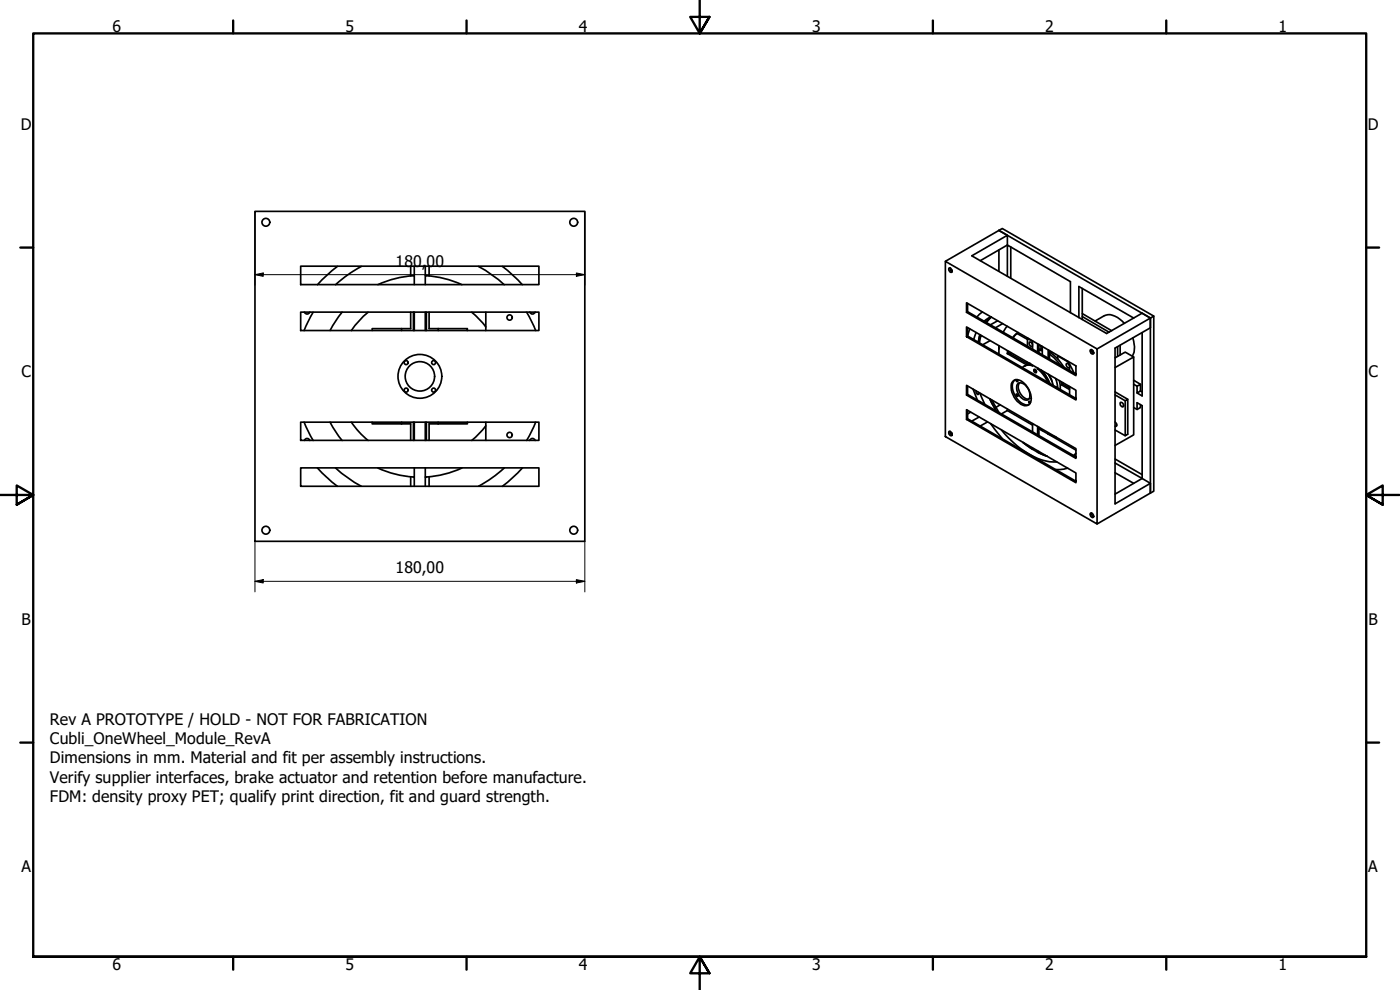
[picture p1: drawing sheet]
<svg xmlns="http://www.w3.org/2000/svg" width="420mm" height="297mm" viewBox="0 0 420 297" stroke-linecap="round" stroke-linejoin="round" font-family="sans-serif">
<!-- layer: Visible (ISO) -->
<g fill="none" stroke="#000" stroke-width=".51">
<path d="M76.5 63.4h99v99h-99zM90.2 79.9h71.5v5.5h-71.5zM101.3 79.9l-2.8 2.3-3.2 3.2M108.4 79.9l-4 2.5-3.7 3M123.3 79.9v2.9M124.3 79.9v5.5M127.6 79.9v5.5M128.8 79.9v2.9M143.6 79.9l4 2.5 3.7 3M150.8 79.9l3.4 2.9 2.6 2.6M283.7 78.4l45.5 26.3v52.5l-45.5-26.2zM294.2 78.2l8.1-4.7v-2.9l-10.6 6.2 40.4 23.3 10.7-6.1 2.4 1.4v2.9l-10.6 6.1v46.8l10.6-6.2-2.4-1.4-8.2 4.7"/>
<path d="M299.8 69.1l1-.5 45.5 26.3-1.1 .5v52.5M299.8 75v6.4M299.8 69.1l45.4 26.3-16 9.3M299.8 69.1l-16.1 9.3M299.8 69.1l2.5 1.5M303.3 74.1v9.3M90.2 93.6h71.5v5.6h-71.5zM91.4 93.6a.86 .86 0 0 0 .8 .6 .86 .86 0 0 0 .8-.6M94 93.7l-2.7 5.5M102.7 93.7l-2 2.6-1.6 2.9M110.5 93.7l-2.5 2.2-2.5 3.3M120.5 98.6h-8.8v.6"/>
<path d="M120.5 98.6v.6M123.3 93.6v5h-2.8M124.1 93.6v5.6M124.3 82.7h-.2a30.3 30.3 0 0 0-10.7 2.7M124.3 93.6v5.6M127.6 82.7h.3a30.3 30.3 0 0 1 10.7 2.7M127.6 93.6v5.6M128 93.6v5.6M128.8 93.6v5h2.7M131.5 98.6h8.8v.6M131.5 98.6v.6M141.6 93.7l2.2 2.1 2 2.3"/>
<path d="M145.8 93.6v5.6M158.1 93.7l2.7 5.5M159 93.6a.86 .86 0 0 0 .8 .6 .86 .86 0 0 0 .8-.6M284.8 80.4a.83 .83 0 0 1 .8 .4 .83 .83 0 0 1 0 .9l-.4-.1-.4-.5zM285.1 80.4l.2 .8 .5 .3M290.1 93.7l32.8 19v-2.9l-32.8-18.9v2.8l.3-.2 32.5 18.8M290.4 91v2.5M290.4 98.3v2.5M291 98.7l-.6 2.1M292.9 99.8l-.7 2M294.8 93.6l-1.6 1.5M297.4 95l-2.1 1.4"/>
<path d="M297.4 95.1l-1.5 1.6M297.5 95.1l-1.5 1.7M299.4 96.3l-2.2 1.2M300.9 97.1l-2.1 1.2M302.3 97.9l-1.2 1.8M302.3 82.9v-9.4l18.9 11v9.3M323.8 95.3v-9.3l16.4 9.4M324.8 94.1l8.8 5.1M324.8 95l8.1 4.7M324.8 86.5v9.4M328.7 96.3l2.7-1.6a5 5 0 0 1 5.3 1.6l.7 .7M342.8 99.8v19l-1.6-.9"/>
<path d="M346.3 94.9v52.5l-1.1 .5M290.1 101l32.8 19v-2.9l-32.8-19v2.9l.3-.2 32.5 18.8M290.1 118.5l32.8 19v-2.9l-32.8-19v2.9l.3-.2 32.5 18.8M290.4 115.9v2.4M292 116.8l1.3 3.2M293 117.3l-.1 .5 .5 .5 .3-.1-.1-.5M294.1 118l1.4 3.3M294.1 100.4l-.5 2.3M294.4 100.6l-.5 2.3M294.6 100.8l-.3 .1M297.1 119.7l1.9 3.6M297.1 102.2l-2.1 1.2"/>
<path d="M299.8 104.6v1.6M299.8 103.7v.9M299.8 103.8v.8M302.3 106.1l.4-.2 5.8 3.3M302.3 106.1l5.8 3.4M302.4 105.3l-.1 .8M302.8 105.5l-.1 .4M303.3 105.8v.4M303.9 101.3l1-1.1 .7-.4-1.6 1.6M304 114.3a2.31 2.31 0 0 1 3.4 .7 5.4 5.4 0 0 1 1.7 6.1 2.14 2.14 0 0 1-3.3-.3 5.7 5.7 0 0 1-2.1-6.1zM304.5 114a3.6 3.6 0 0 0 0 4.5 4.7 4.7 0 0 0 3.9 3l.4-.1M304.9 113.9l.4 .6 .2-.2-.2-.4"/>
<path d="M304.9 118.3h.4l.1 .6h-.2zM305.2 100.1l3.2 1.7M305.4 115.2a2.09 2.09 0 0 1 3 1.2 2.54 2.54 0 0 1 0 3.6 3.5 3.5 0 0 1-3.3-3.9zM305.9 114.9a3.6 3.6 0 0 0 2.8 4.8M307.8 109.7l-.4 .1M308.2 108.6l-.1 .4M308.5 101.5h-.1M308.5 109.2l-.7 .5M308.9 109l-.4 .2M309.5 109.4l-.9-.1-.8 .4M309.9 109.6v.2l-1.7-.2-1.4 .7M309.9 102.4l-1.5-.9v2.4"/>
<path d="M309.9 103.4l-.3-.5-.5-.3a.72 .72 0 0 0-.1 .9 .72 .72 0 0 0 .9 .3M309.9 102.3v2.5M310.3 110.9a.51 .51 0 0 1 .7 .2 .51 .51 0 0 1-.3 .7l-.4-.3zM310.6 110.9l.4 .7M310.7 110.9l.3 .6M311.4 110.7l1.7 1.7 1.4 2.3M311.4 103.2v2.4M311.4 110.5v.2M311.6 110.5l-.2 .2M311.8 105.1l1 .1M311.8 104.8h1M311.8 103.4v2.4"/>
<path d="M311.8 103.5l.6 .4M312.5 111.1l1.2 1.4 1.3 2.5M312.5 103.8l-.1 1M312.8 103.9v2.5M314.6 105v2.5M314.6 112.3l.9 1.7 .6 1.7M314.8 112.4l.9 2.1M315 106.2l1.4 1.2 1.8 2.2M315 105.6l2.6 2.3 1.7 2.3M315 105.2v2.5M315.6 105.6l-.4 .2M316.7 116.1l.4 .2"/>
<path d="M316.8 113.6l.6 2.8M317.4 106.8l3.1 1.8M317.4 106.8v.9M317.6 106.7l-.2 .1M317.9 114.2l.3 2.7M318.5 114.5l.1 1M318.6 115.5l2.4 1.4M319 114.8v.5l-.4 .2M319 115.3l2 1.1M320.4 108.3l2 3.7M320.7 115.8v.5M321 109.8l-.3-.5-.5-.3a.81 .81 0 0 0-.1 .9 .81 .81 0 0 0 .8 .4l.1-.1"/>
<path d="M321 109.4v1.8M321 116v2.5M322.9 109.8h.1M327.3 105a.83 .83 0 0 1 .8 .4 .83 .83 0 0 1-.1 .8l-.6-.2-.2-.6zM327.6 104.9l.2 .8 .4 .3M328.1 105.3l-.4 .3M334.6 118.5l3.1 1.8 .8-.5v10.5l-.8 .4v-10.4M334.6 110.3l5.6-3.2v23.4l-5.6 3.2M334.6 117.6l3.9 2.2M335.4 104.1v2.8M336.2 103.6v2.9M340 101.4l.5 2.7a4.6 4.6 0 0 1-.6 2.8"/>
<path d="M340.2 107.1l-2.5-1.5-3.1 1.8M340.2 114.1l2.1 1.2M340.2 115.3l1 .6M341.2 115.9l1.1-.6v2l-1.1 .6zM342.3 117.3l.5 .3M90.2 126.7h71.5v5.4h-71.5zM91.3 126.7l2.7 5.5M93 132.1a.86 .86 0 0 0-.8-.5 .86 .86 0 0 0-.8 .5M99.1 126.7l1.6 2.8 2 2.7M105.4 126.7l2.1 2.6 3 2.9M111.7 126.7v.5h8.8M120.5 126.7v.5"/>
<path d="M120.5 127.2h2.8v4.9M124.1 126.7v5.4M124.3 126.7v5.4M127.6 126.7v5.4M128 126.7v5.4M131.5 126.7v.5M131.5 127.2h-2.7v4.9M140.3 126.7v.5h-8.8M145.8 126.7v5.4M145.8 127.8l-2 2.3-2.2 2.1M160.6 132.1a.86 .86 0 0 0-.8-.5 .86 .86 0 0 0-.8 .5M160.8 126.7l-2.7 5.5"/>
<path d="M284.8 129.5a.83 .83 0 0 1 .8 .4 .83 .83 0 0 1 0 .8h-.4l-.4-.5zM285.1 129.4l.2 .8 .5 .3M285.6 129.8l-.4 .3M290.1 125.8l32.8 19v-2.9l-32.8-19v2.9l.3-.1 32.5 18.7M290.4 123.2v2.5M291.3 123.7l-.9 .5M293.8 125.1l-2.1 1.3M296.4 126.6l-2.2 1.2M297.3 127.1l3.6 4.6M297.7 120.1l2.1 3.6M300.2 121.5l-1.3 .7M300.5 129a26.3 26.3 0 0 0 13.3 9.3l3.4 .3"/>
<path d="M302.3 122.7v.5l-1.8 1M302.3 123.2l7.6 4.4M309.2 120.8v-.2l-.5-.2 .4 .7M309.9 134.4v.4l-2.9-2 2.4 1.7 2.4 1.4 2.5 1-2.9-1.2M309.9 127.1v2.5M311.4 127.9v2.6M311.4 135.2v.5M311.8 128.4l2.8 1.8M311.8 128.2v2.5M311.8 135.5l-.4 .2M311.8 128.6l1 .6M314.6 130.2l2.3 .9"/>
<path d="M314.6 130.2l8.3 4.9M322.9 136l-.7 .7M334.6 126.6l.6 1-.2 .3h-.4M334.6 129l3.1 1.7M334.6 137.7l8.2 4.7M336.2 120.8a.76 .76 0 0 1 .9 .4 .76 .76 0 0 1-.2 .9l-.7-.6zM340.2 122.3l1 .6M342.3 121.4v.9l-1.1 .6v-2.1l1.6 .9v21.9l-8.2-4.7M90.2 140.4h71.5v5.5h-71.5zM95.3 140.4l2.5 2.6 3.5 2.9M100.7 140.4l3.7 3 4 2.5M113.4 140.4a30.3 30.3 0 0 0 10.7 2.7"/>
<path d="M123.3 143.1v2.8M124.1 143.1l.2 .1M124.3 140.4v5.5M127.6 140.4v5.5M128 143.1l-.4 .1M128.8 143.1v2.8M138.6 140.4a30.3 30.3 0 0 1-10.7 2.7M151.3 140.4l-3.7 3-4 2.5M156.8 140.4l-3.2 3.2-2.8 2.3M320.4 140.4l-1.1 .4-2.4 .1M327.3 154a.75 .75 0 0 1 .8 .4 .75 .75 0 0 1-.2 .9l-.6-.6zM327.6 153.9l.2 .8 .4 .4"/>
<path d="M334.6 141.8l5.6 3.2M345.2 147.9l-16 9.3M345.2 145v2.9"/>
<circle cx="79.8" cy="66.7" r="1.17"/>
<circle cx="172.2" cy="66.7" r="1.17"/>
<circle cx="152.9" cy="95.3" r=".79"/>
<circle cx="121.9" cy="108.8" r=".6"/>
<circle cx="121.9" cy="117" r=".6"/>
<circle cx="126" cy="112.9" r="6.6"/>
<circle cx="126" cy="112.9" r="4.4"/>
<circle cx="130.1" cy="108.8" r=".6"/>
<circle cx="130.1" cy="117" r=".6"/>
<circle cx="152.9" cy="130.5" r=".79"/>
<circle cx="79.8" cy="159.1" r="1.17"/>
<circle cx="172.2" cy="159.1" r="1.17"/>
</g>
<g fill="#000">
<circle cx="308.9" cy="109" r=".25"/>
<circle cx="314.6" cy="130.2" r=".25"/>
</g>
<!-- layer: Border (ISO) -->
<g fill="none" stroke="#000" stroke-width=".7">
<path d="M70 6.1v3.9M140 6.1v3.9M210 0v10l-2.9-4.9h5.8l-2.9 4.9 2.9-4.9M280 6.1v3.9M350 6.1v3.9M6.1 74.3h3.9M410 74.3h3.9M0 148.5h10l-5-2.8v5.7l5-2.9-5 2.9M420 148.5h-10l5-2.8v5.7l-5-2.9 5 2.9M6.1 222.8h3.9M410 222.8h3.9M10 287.1v-277.1h400v277.1h-400h400"/>
<path d="M70 287.1v3.8M140 287.1v3.8M212.9 292l-2.9-4.9 2.9 4.9h-5.8l2.9-4.9v9.9M280 287.1v3.8M350 287.1v3.8"/>
</g>
<!-- layer: Dimension (ISO) -->
<path d="M76.5 63.4v22.2M175.5 63.4v22.2M76.5 82.4l2.5-.5v1zM76.5 82.4h99M173 81.9l2.5 .5-2.5 .5zM76.5 174.4l2.5-.5v1zM76.5 174.4h99M76.5 162.4v15.2M173 173.9l2.5 .5-2.5 .5zM175.5 162.4v15.2" fill="none" stroke="#000" stroke-width=".3"/>
<path d="M76.5 82.4l2.5-.5v1zM173 81.9l2.5 .5-2.5 .5zM76.5 174.4l2.5-.5v1zM173 173.9l2.5 .5-2.5 .5z" fill="#000"/>
<g font-size="4.8">
<text x="33.7" y="9.6">6</text>
<text x="103.7" y="9.6">5</text>
<text x="173.7" y="9.6">4</text>
<text x="243.7" y="9.6">3</text>
<text x="313.7" y="9.6">2</text>
<text x="383.7" y="9.6">1</text>
<text x="6.2" y="38.9">D</text>
<text x="410.5" y="38.9">D</text>
<text x="118.7" y="80">18</text>
<text x="124" y="80">0,</text>
<text x="128" y="80">00</text>
<text x="6.4" y="113.1">C</text>
<text x="410.7" y="113.1">C</text>
<text x="118.7" y="172">180,00</text>
<text x="6.4" y="187.4">B</text>
<text x="410.7" y="187.4">B</text>
<text x="15" y="217.5">Rev A PROTOTYPE / HOLD - NOT FOR FABRICATION</text>
<text x="15" y="223.3">Cubli_OneWheel_Module_RevA</text>
<text x="15" y="229">Dimensions in mm. Material and fit per assembly instructions.</text>
<text x="15" y="234.8">Verify supplier interfaces, brake actuator and retention before manufacture.</text>
<text x="15" y="240.6">FDM: density proxy PET; qualify print direction, fit and guard strength.</text>
<text x="6.4" y="261.7">A</text>
<text x="410.7" y="261.7">A</text>
<text x="33.7" y="290.9">6</text>
<text x="103.7" y="290.9">5</text>
<text x="173.7" y="290.9">4</text>
<text x="243.7" y="290.9">3</text>
<text x="313.7" y="290.9">2</text>
<text x="383.7" y="290.9">1</text>
</g>
</svg>
